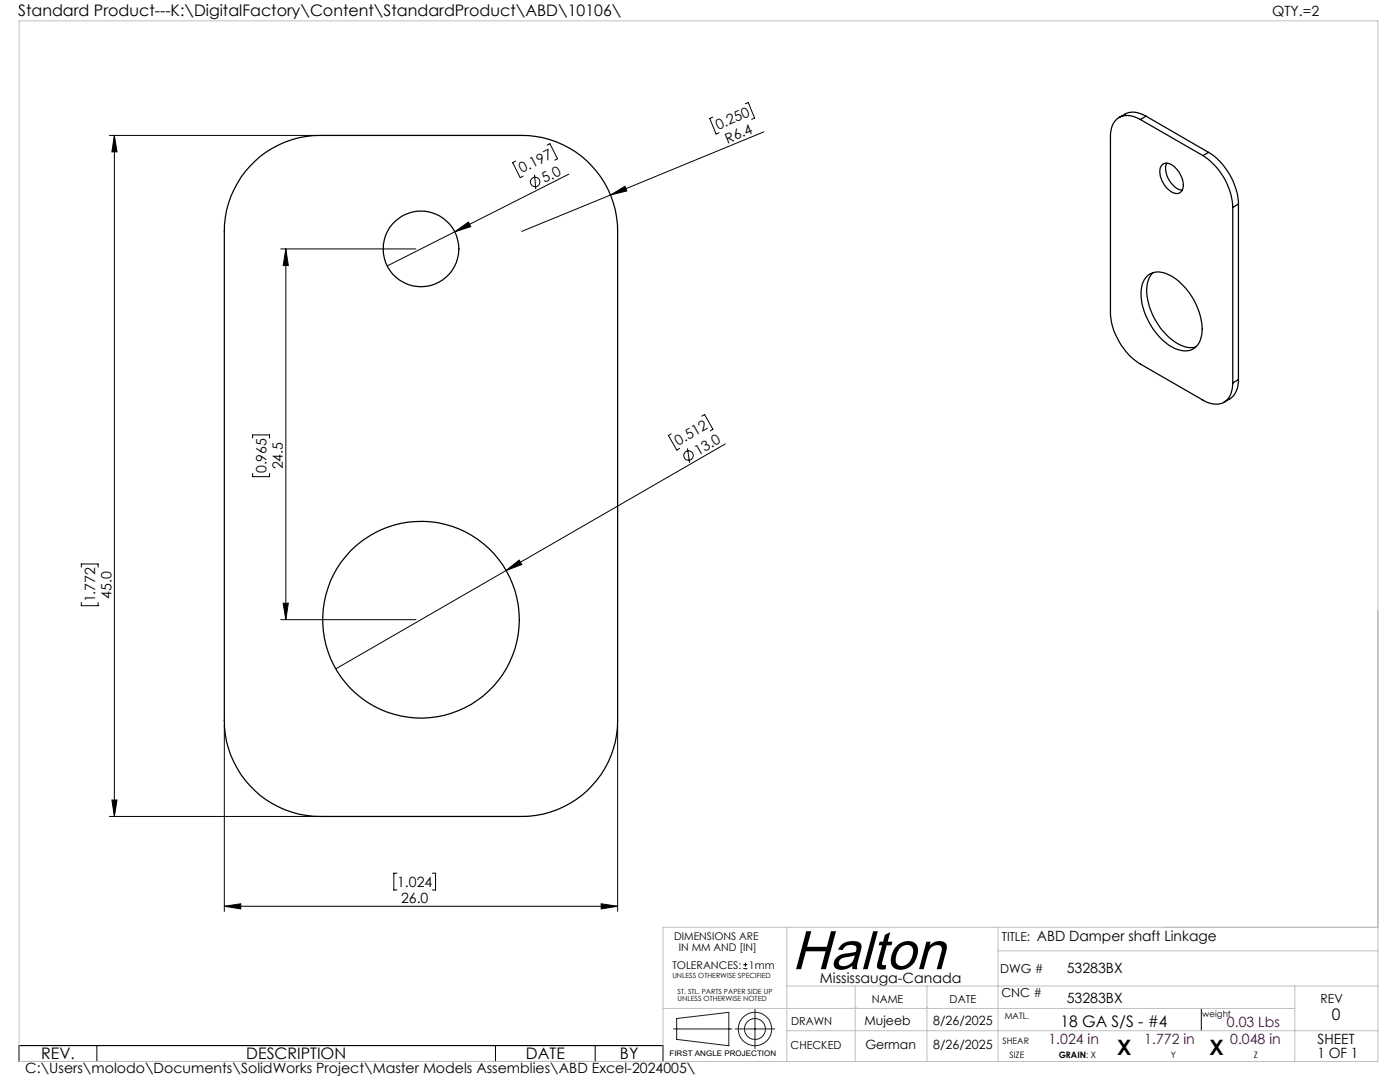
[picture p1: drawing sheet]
<svg xmlns="http://www.w3.org/2000/svg" width="279mm" height="216mm" viewBox="0 0 279 216" stroke-linecap="round" stroke-linejoin="round" font-family="sans-serif">
<g fill="none" stroke="#000" stroke-width=".25">
<path d="M49.9 33.2a19.1 19.1 0 0 1 14-6.2h40.2a19.1 19.1 0 0 1 19.2 19.2v97.6a19.2 19.2 0 0 1-19.2 19.1h-40.2a19.2 19.2 0 0 1-19.1-19.1v-97.6a18.9 18.9 0 0 1 5.1-13zM227.6 23.8a3.8 3.8 0 0 0-5.2 .5l-.5 1.1-.3 1.4v35.5a13.2 13.2 0 0 0 6 10.3l12.5 7.2a3.8 3.8 0 0 0 4.9-.1 5 5 0 0 0 1-3.3M227.6 23.8l12.5 7.2M228.7 23.2a4.2 4.2 0 0 0-4.2-.4l-1.2 .6M228.7 23.2l-1.1 .6M228.7 23.2l12.5 7.2M231.9 32.9a1.75 1.75 0 0 1 2.5 .4 4.5 4.5 0 0 1 1.5 4.7 1.49 1.49 0 0 1-2.4 .1 4.8 4.8 0 0 1-1.9-4.7zM232.8 32.6a4.5 4.5 0 0 0 3.1 5.4M240.1 31a13.2 13.2 0 0 1 5.9 10.4M241.2 30.4a13.1 13.1 0 0 1 6 10.3M241.2 30.4l-1.1 .6M228.9 55.1a3.7 3.7 0 0 1 4.6-.2 13 13 0 0 1 6.4 11.8 3.4 3.4 0 0 1-5.1 3 13 13 0 0 1-6.8-8.6 6.5 6.5 0 0 1 .9-6z"/>
<path d="M230.1 54.4a6.1 6.1 0 0 0-.9 6.1 12.6 12.6 0 0 0 7.2 8.7l.9 .2 1.4-.2M246 41.4v35M247.2 40.7l-1.2 .7M247.2 40.7v35M247.2 75.7a4.4 4.4 0 0 1-1.8 3.9l-1.1 .7M247.2 75.7l-1.2 .7"/>
<circle cx="84" cy="49.7" r="7.6"/>
<circle cx="84" cy="123.7" r="19.6"/>
</g>
<g fill="none" stroke="#000" stroke-width=".2">
<path d="M21.8 27h41.1M22.8 27l.6 3.3h-1.1zM22.8 27v135.9M102.9 32.1l-.6 .4 1.5 3 .6-.4M106.7 34.9l.2 2.8M109.2 29l.5-.3 1.6 3-.6 .3M113.5 34.7l-36.2 18.4M121.8 38.9l2.9-1.7 .4 .9zM142.2 23.4l-.6 .2 1.3 3.1 .6-.2M148.7 20.7l.6-.2 1.3 3.1-.6 .2M152.4 26.3l-48.3 19.9M56 49.7h27"/>
<path d="M57 49.7l.5 3.3h-1zM57 49.7v73.9M90.8 46.2l2.7-1.9 .4 .9zM50.4 87.4v-.6h3.4v.6M50.4 94.5v.6h3.4v-.6M133.9 86.6l-.5 .3 1.7 2.9 .5-.3M137.2 89.5l.4 2.8M140.1 83l.5-.3 1.7 3-.6 .3M144.7 88.6l-43.7 25.2M16.2 113.2v-.7h3.4v.7M101 113.8l2.6-2 .5 .8zM101 113.8l-34 19.7"/>
<path d="M16.2 120.2v.7h3.4v-.7M56 123.6h27M56.5 120.4h1l-.5 3.2zM22.3 159.6h1.1l-.6 3.3zM44.8 144.7v37.2M123.3 144.7v37.2M21.8 162.9h41.1M79.2 174.2h-.6v3.4h.6M86.3 174.2h.6v3.4h-.6M44.8 180.8l3.2-.5v1.1zM44.8 180.8h78.5M120 180.3l3.3 .5-3.3 .6z"/>
<path d="M148.3 193.3h.9M148.3 192.5h.9M148.8 192.1v.8M3.8 208.6h128.5v3.2h-128.5zM19.3 208.6v3.2M98.9 208.6v3.2M118.8 208.6v3.2M239.7 201.2v4.5"/>
<circle cx="106.8" cy="36.3" r=".94"/>
<circle cx="137.4" cy="90.9" r=".94"/>
</g>
<g fill="none" stroke="#191924" stroke-width=".2">
<path d="M134.4 205.3h11.7M135 203.2l10.5-1.2v6.7l-10.5-1.3zM146.7 205.3h7.9M150.7 201.4v7.9"/>
<circle cx="150.7" cy="205.3" r="2.09"/>
<circle cx="150.7" cy="205.3" r="3.3"/>
</g>
<path d="M3.8 4.2h271.2v207.6h-271.2zM157 196.7h118M157 185v26.8M170.7 196.7v15.1M185 196.7v15.1M199.2 185v26.8M199.2 189.7h75.8M258.4 196.7v15.1M275 185h-142.7v26.8M132.3 201.2h126.1M157 205.7h118M170.7 201h.1" fill="none" stroke="#c0c0c0" stroke-width=".2"/>
<g fill="#000">
<path d="M121.8 38.9l2.9-1.7 .4 .9zM90.8 46.2l2.7-1.9 .4 .9zM101 113.8l2.6-2 .5 .8z"/>
<path d="M22.8 27l.6 3.3h-1.1zM22.3 159.6h1.1l-.6 3.3zM57 49.7l.5 3.3h-1zM56.5 120.4h1l-.5 3.2z"/>
<path d="M44.8 180.8l3.2-.5v1.1zM120 180.3l3.3 .5-3.3 .6z"/>
</g>
<text font-size="11" x="158" y="193.4">Halton</text>
<g font-size="4.2">
<text x="223" y="210.4">X</text>
<text x="241.4" y="210.4">X</text>
</g>
<g font-size="3.2">
<text x="3.6" y="3.3">Standard Product---K:\DigitalFactory\Content\StandardProduct\ABD\10106\</text>
<text x="265.8" y="203.5">0</text>
<text x="211.6" y="204.9">18 GA S/S - #4</text>
<text x="8.2" y="211.4">REV.</text>
<text x="49.2" y="211.4">DESCRIPTION</text>
<text x="105" y="211.4">DATE</text>
<text x="123.7" y="211.4">BY</text>
</g>
<g font-size="2.8">
<text x="253.9" y="3.3">QTY.=2</text>
<text x="143.3" y="25.9" transform="rotate(-22 143.3 25.9)">0.250</text>
<text x="145.2" y="28.6" transform="rotate(-22 145.2 28.6)">R6.4</text>
<text x="104.2" y="34.6" transform="rotate(-27 104.2 34.6)">0.197</text>
<text x="108.7" y="36.5" transform="rotate(-27 108.7 36.5)">5.0</text>
<text x="135.4" y="88.9" transform="rotate(-30 135.4 88.9)">0.512</text>
<text x="53.2" y="94.4" transform="rotate(-90 53.2 94.4)">0.965</text>
<text x="56.4" y="93.7" transform="rotate(-90 56.4 93.7)">24.5</text>
<text x="139.3" y="91" transform="rotate(-30 139.3 91)">13.0</text>
<text x="22.2" y="119.4" transform="rotate(-90 22.2 119.4)">45.0</text>
<text x="19" y="120.2" transform="rotate(-90 19 120.2)">1.772</text>
<text x="79.3" y="177">1.024</text>
<text x="80" y="180.2">26.0</text>
<text x="206.9" y="187.8">ABD Damper shaft Linkage</text>
<text x="163.6" y="196.1">Mississauga-Canada</text>
<text x="212.9" y="194.1">53283BX</text>
<text x="212.9" y="200.1">53283BX</text>
<text x="263" y="208.3">SHEET</text>
<text x="5" y="214.1">C:\Users\molodo\Documents\SolidWorks Project\Master Models Assemblies\ABD Excel-2024005\</text>
<text x="262.9" y="211.1">1 OF 1</text>
</g>
<g font-size="2.8" fill="#400040">
<text x="209.2" y="208.3">1.024 in</text>
<text x="228.4" y="208.3">1.772 in</text>
<text x="244.9" y="204.9">0.03 Lbs</text>
<text x="245.5" y="208.3">0.048 in</text>
</g>
<g font-size="2.5">
<text x="200" y="187.8">TITLE:</text>
<text x="199.6" y="194.1">DWG #</text>
<text x="199.9" y="198.9">CNC #</text>
<text x="263.5" y="200.1">REV</text>
<text x="172.5" y="204.6">Mujeeb</text>
<text x="172.7" y="209.3">German</text>
<text x="186.2" y="204.6">8/26/2025</text>
<text x="186.2" y="209.3">8/26/2025</text>
</g>
<g font-size="2.2">
<text x="174" y="200.1">NAME</text>
<text x="189.5" y="200.1">DATE</text>
<text x="157.8" y="209.3">CHECKED</text>
<text x="157.9" y="204.6">DRAWN</text>
</g>
<g font-size="2.1">
<text x="134.5" y="187.6">DIMENSIONS ARE</text>
<text x="135.5" y="189.7">IN MM AND [IN]</text>
<text x="134.2" y="193.3">TOLERANCES:</text>
<text x="149.5" y="193.3">1mm</text>
</g>
<g font-size="1.8">
<text x="200.5" y="203.3">MATL.</text>
<text x="240" y="202.8">weight</text>
<text x="200.1" y="208.3">SHEAR</text>
<text x="201.5" y="211.1">SIZE</text>
<text x="211.3" y="211.1">GRAIN: X</text>
<text x="233.7" y="211.1">Y</text>
<text x="250.2" y="211.1">Z</text>
</g>
<text font-size="1.5" x="133.6" y="210.7">FIRST ANGLE PROJECTION</text>
<g font-size="1.4">
<text x="134.2" y="195.1">UNLESS OTHERWISE SPECIFIED</text>
<text x="135.2" y="198.3">ST. STL. PARTS PAPER SIDE UP</text>
<text x="135.2" y="199.7">UNLESS OTHERWISE NOTED</text>
</g>
</svg>
